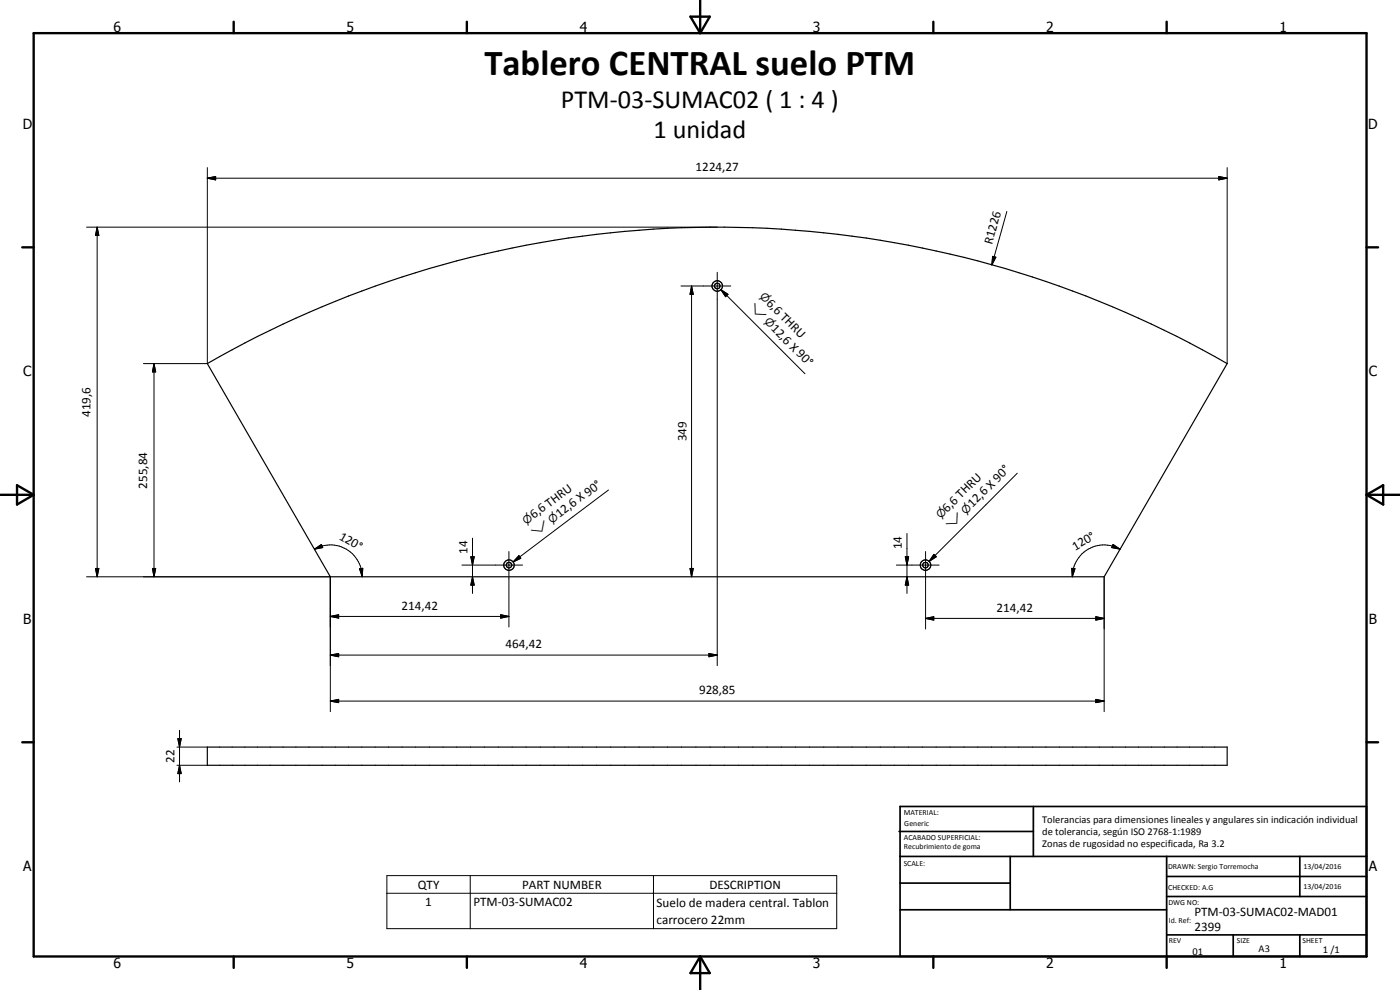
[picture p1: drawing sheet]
<svg xmlns="http://www.w3.org/2000/svg" width="420mm" height="297mm" viewBox="0 0 420 297" stroke-linecap="round" stroke-linejoin="round" font-family="sans-serif">
<g fill="none" stroke="#000" stroke-width=".35">
<path d="M62.2 109.1a306.5 306.5 0 0 1 306.1 0l-36.9 64h-232.3zM62.2 224.2h306.1v5.4h-306.1z"/>
<circle cx="215.2" cy="85.8" r="1.57"/>
<circle cx="215.3" cy="85.8" r=".83"/>
<circle cx="152.7" cy="169.6" r=".82"/>
<circle cx="152.8" cy="169.6" r="1.59"/>
<circle cx="277.8" cy="169.5" r=".83"/>
<circle cx="277.8" cy="169.6" r="1.58"/>
</g>
<g fill="none" stroke="#000" stroke-width=".71">
<path d="M10.1 9.9h400v277.1h-400zM70.1 6.5v3.4M140.1 6.5v3.4M207.2 5h5.8l-2.9 4.9zM210.1 0v9.9M280.1 6.5v3.4M350.1 6.5v3.4M6.7 74.2h3.4M410.1 74.2h3.5M.1 148.5h10M5.1 145.6l5 2.9-5 2.9zM410.1 148.5h10"/>
<path d="M410.1 148.5l5-2.9v5.8zM6.7 222.7h3.4M410.1 222.7h3.5M70.1 287v3.4M140.1 287v3.4M210.1 287v10M210.1 287l2.9 5h-5.8zM280.1 287v3.4M350.1 287v3.4"/>
</g>
<g fill="none" stroke="#000" stroke-width=".51">
<path d="M269.8 249.5h40.3M270.1 242h140v45h-140zM270.1 257h140M303.2 257v16M310.1 242v15M350.1 257v30M390.1 257v12M270.1 265h33.1M270.1 273h80M350.1 269h60M350.1 263h60M350.1 280.5h60"/>
<path d="M370.1 280.5v6.5M390.1 280.5v6.5"/>
</g>
<g fill="none" stroke="#000" stroke-width=".3">
<path d="M62.2 53.5l2.5-.5v1zM62.2 50.3v58.8h-19.2M62.2 53.5h306.1M365.8 53l2.5 .5-2.5 .5zM368.3 50.3v58.8M26 68.2h189.3M29.2 68.2l.5 2.5h-1.1zM29.2 68.2v104.9M297.9 76.9l1 .3-1.2 2.3zM302.2 63.5l-4.5 16M204.4 85.8h14.9M207.5 85.8l.6 2.5h-1z"/>
<path d="M207.5 85.8v87.3M215.3 81.7v118M216.4 86.9l2.1 1.4-.7 .7zM216.4 86.9l25.2 25.2M46.2 109.1l.5 2.5h-.9zM46.2 109.1v64M182.6 147l-28.6 21.6M305.3 142l-26.5 26.4M26 173.1h73.1v40.4M28.6 170.6h1.1l-.5 2.5zM45.8 170.6h.9l-.5 2.5zM94.4 164.8l2.1-1.4 .3 .9z"/>
<path d="M94.4 164.8a9.6 9.6 0 0 1 9.5 0 9.9 9.9 0 0 1 4.5 5.8l.3 2.5M107.9 170.6l1-.1-.2 2.6zM138.6 169.5h18.2M141.3 167h1l-.5 2.5zM141.8 173.1l.5 2.5h-1zM141.8 161.5v16.6M152.7 165.5v22.6M155.7 166.7l.6 .8-2.3 1.1zM207.1 170.6h1l-.6 2.5zM269 169.5h12.8M271.7 167h1l-.5 2.5zM272.2 173.1l.5 2.5h-1z"/>
<path d="M272.2 160.1v18M277.8 165.5v23.2M280.3 166.3l.7 .7-2.2 1.4zM321.6 170.5l1 .1-.8 2.5zM331.4 173.1v40.4M334 163.4l2.1 1.4-2.5-.5zM336.1 164.8a9.6 9.6 0 0 0-9.5 0 9.9 9.9 0 0 0-4.5 5.8l-.3 2.5M99.1 185l2.5-.6v1.1zM99.1 196.6l2.5-.5v1zM99.1 185h53.6M99.1 196.6h116.2M150.3 184.4l2.4 .6-2.4 .5z"/>
<path d="M212.8 196.1l2.5 .5-2.5 .5zM277.8 185.5l2.4-.5v1.1zM277.8 185.5h53.6M328.9 185l2.5 .5-2.5 .6zM53.9 219.1v15.5M99.1 210.4l2.5-.6v1zM99.1 210.4h232.3M328.9 209.8l2.5 .6-2.5 .4zM53.1 229.6h9.1M53.1 224.2h9.1M53.4 221.6h1l-.5 2.6zM53.9 229.6l.5 2.5h-1z"/>
<path d="M116.1 262.7h135v15.9h-135zM116.1 268h135M141.1 262.7v15.9M196.1 262.7v15.9"/>
</g>
<g fill="#000">
<path d="M62.2 53.5l2.5-.5v1zM365.8 53l2.5 .5-2.5 .5zM29.2 68.2l.5 2.5h-1.1zM297.9 76.9l1 .3-1.2 2.3zM207.5 85.8l.6 2.5h-1zM216.4 86.9l2.1 1.4-.7 .7zM46.2 109.1l.5 2.5h-.9zM28.6 170.6h1.1l-.5 2.5zM45.8 170.6h.9l-.5 2.5zM94.4 164.8l2.1-1.4 .3 .9zM107.9 170.6l1-.1-.2 2.6zM141.3 167h1l-.5 2.5z"/>
<path d="M141.8 173.1l.5 2.5h-1zM155.7 166.7l.6 .8-2.3 1.1zM207.1 170.6h1l-.6 2.5zM271.7 167h1l-.5 2.5zM272.2 173.1l.5 2.5h-1zM280.3 166.3l.7 .7-2.2 1.4zM321.6 170.5l1 .1-.8 2.5zM334 163.4l2.1 1.4-2.5-.5zM99.1 185l2.5-.6v1.1zM99.1 196.6l2.5-.5v1zM150.3 184.4l2.4 .6-2.4 .5zM212.8 196.1l2.5 .5-2.5 .5z"/>
<path d="M277.8 185.5l2.4-.5v1.1zM328.9 185l2.5 .5-2.5 .6zM99.1 210.4l2.5-.6v1zM328.9 209.8l2.5 .6-2.5 .4zM53.4 221.6h1l-.5 2.6zM53.9 229.6l.5 2.5h-1z"/>
</g>
<text font-size="11" x="145.4" y="22.4">Tablero CENTRAL suelo PTM</text>
<g font-size="7.9">
<text x="168.3" y="32.5">PTM-03-SUMAC02 ( 1 : 4 )</text>
<text x="196.1" y="41.4">1 unidad</text>
</g>
<g font-size="4.2">
<text x="34" y="9.6">6</text>
<text x="104" y="9.6">5</text>
<text x="174" y="9.6">4</text>
<text x="244" y="9.6">3</text>
<text x="314" y="9.6">2</text>
<text x="384" y="9.6">1</text>
<text x="6.8" y="38.7">D</text>
<text x="410.6" y="38.7">D</text>
<text x="7" y="112.9">C</text>
<text x="410.8" y="112.9">C</text>
<text x="7" y="187.1">B</text>
<text x="410.8" y="187.1">B</text>
<text x="7" y="261.4">A</text>
<text x="410.8" y="261.4">A</text>
<text x="34" y="290.4">6</text>
<text x="104" y="290.4">5</text>
<text x="174" y="290.4">4</text>
<text x="244" y="290.4">3</text>
<text x="314" y="290.4">2</text>
<text x="384" y="290.4">1</text>
</g>
<g font-size="3.9">
<text x="208.8" y="51.4">1224,27</text>
<text x="297.7" y="73.6" transform="rotate(-74 297.7 73.6)">R1226</text>
<text x="229.8" y="91.1" transform="rotate(45 229.8 91.1)">6,6 THRU</text>
<text x="231.2" y="98.7" transform="rotate(45 231.2 98.7)">12,6 X 90°</text>
<text x="27.1" y="125.1" transform="rotate(-90 27.1 125.1)">419,6</text>
<text x="206" y="132.5" transform="rotate(-90 206 132.5)">349</text>
<text x="44.2" y="146.6" transform="rotate(-90 44.2 146.6)">255,84</text>
<text x="160.2" y="155.8" transform="rotate(-37 160.2 155.8)">6,6 THRU</text>
<text x="167.9" y="155.5" transform="rotate(-37 167.9 155.5)">12,6 X 90°</text>
<text x="284.3" y="153.8" transform="rotate(-45 284.3 153.8)">6,6 THRU</text>
<text x="291.8" y="152.4" transform="rotate(-45 291.8 152.4)">12,6 X 90°</text>
<text x="101.5" y="161.6" transform="rotate(30 101.5 161.6)">120°</text>
<text x="140.3" y="166.2" transform="rotate(-90 140.3 166.2)">14</text>
<text x="270.7" y="164.8" transform="rotate(-90 270.7 164.8)">14</text>
<text x="322.7" y="165.3" transform="rotate(-30 322.7 165.3)">120°</text>
<text x="120.5" y="182.9">214,42</text>
<text x="299.1" y="183.5">214,42</text>
<text x="151.8" y="194.5">464,42</text>
<text x="209.8" y="208.3">928,85</text>
<text x="52.4" y="228.9" transform="rotate(-90 52.4 228.9)">22</text>
<text x="125.4" y="266.7">QTY</text>
<text x="156.7" y="266.6">PART NUMBER</text>
<text x="212.9" y="266.7">DESCRIPTION</text>
<text x="127.6" y="271.9">1</text>
<text x="142.1" y="271.9">PTM-03-SUMAC02</text>
<text x="197" y="272">Suelo de madera central. Tablon</text>
<text x="358.5" y="275">PTM-03-SUMAC02-MAD01</text>
<text x="197" y="277.4">carrocero 22mm</text>
<text x="358.5" y="279.4">2399</text>
</g>
<g font-size="3.3">
<text x="227.8" y="89.2" transform="rotate(45 227.8 89.2)">n</text>
<text x="224.7" y="92.3" transform="rotate(45 224.7 92.3)">w</text>
<text x="229.2" y="96.7" transform="rotate(45 229.2 96.7)">n</text>
<text x="282.3" y="155.8" transform="rotate(-45 282.3 155.8)">n</text>
<text x="289.9" y="154.4" transform="rotate(-45 289.9 154.4)">n</text>
<text x="157.9" y="157.5" transform="rotate(-37 157.9 157.5)">n</text>
<text x="160.6" y="161" transform="rotate(-37 160.6 161)">w</text>
<text x="165.6" y="157.1" transform="rotate(-37 165.6 157.1)">n</text>
<text x="285.4" y="158.9" transform="rotate(-45 285.4 158.9)">w</text>
</g>
<g font-size="3.1">
<text x="312.7" y="246.8">Tolerancias para dimensiones lineales y angulares sin indicación individual</text>
<text x="312.7" y="250.4">de tolerancia, según ISO 2768-1:1989</text>
<text x="312.7" y="254">Zonas de rugosidad no especificada, Ra 3.2</text>
<text x="357.9" y="286.4">01</text>
<text x="377.7" y="285.6">A3</text>
<text x="397" y="285.9">1 /1</text>
</g>
<g font-size="2.4">
<text x="271.2" y="244.4">MATERIAL:</text>
<text x="271.3" y="252">ACABADO SUPERFICIAL:</text>
<text x="271.4" y="247.9">Generic</text>
<text x="271.3" y="254.6">Recubrimiento de goma</text>
<text x="271.2" y="259.7">SCALE:</text>
<text x="350.6" y="260.8">DRAWN: Sergio Torremocha</text>
<text x="391.2" y="260.6">13/04/2016</text>
<text x="350.6" y="267">CHECKED: A.G</text>
<text x="391.2" y="266.7">13/04/2016</text>
<text x="350.6" y="271.4">DWG NO:</text>
<text x="350.8" y="276.9">Id. Ref:</text>
<text x="350.8" y="282.8">REV</text>
<text x="371.2" y="282.9">SIZE</text>
<text x="390.9" y="282.9">SHEET</text>
</g>
</svg>
